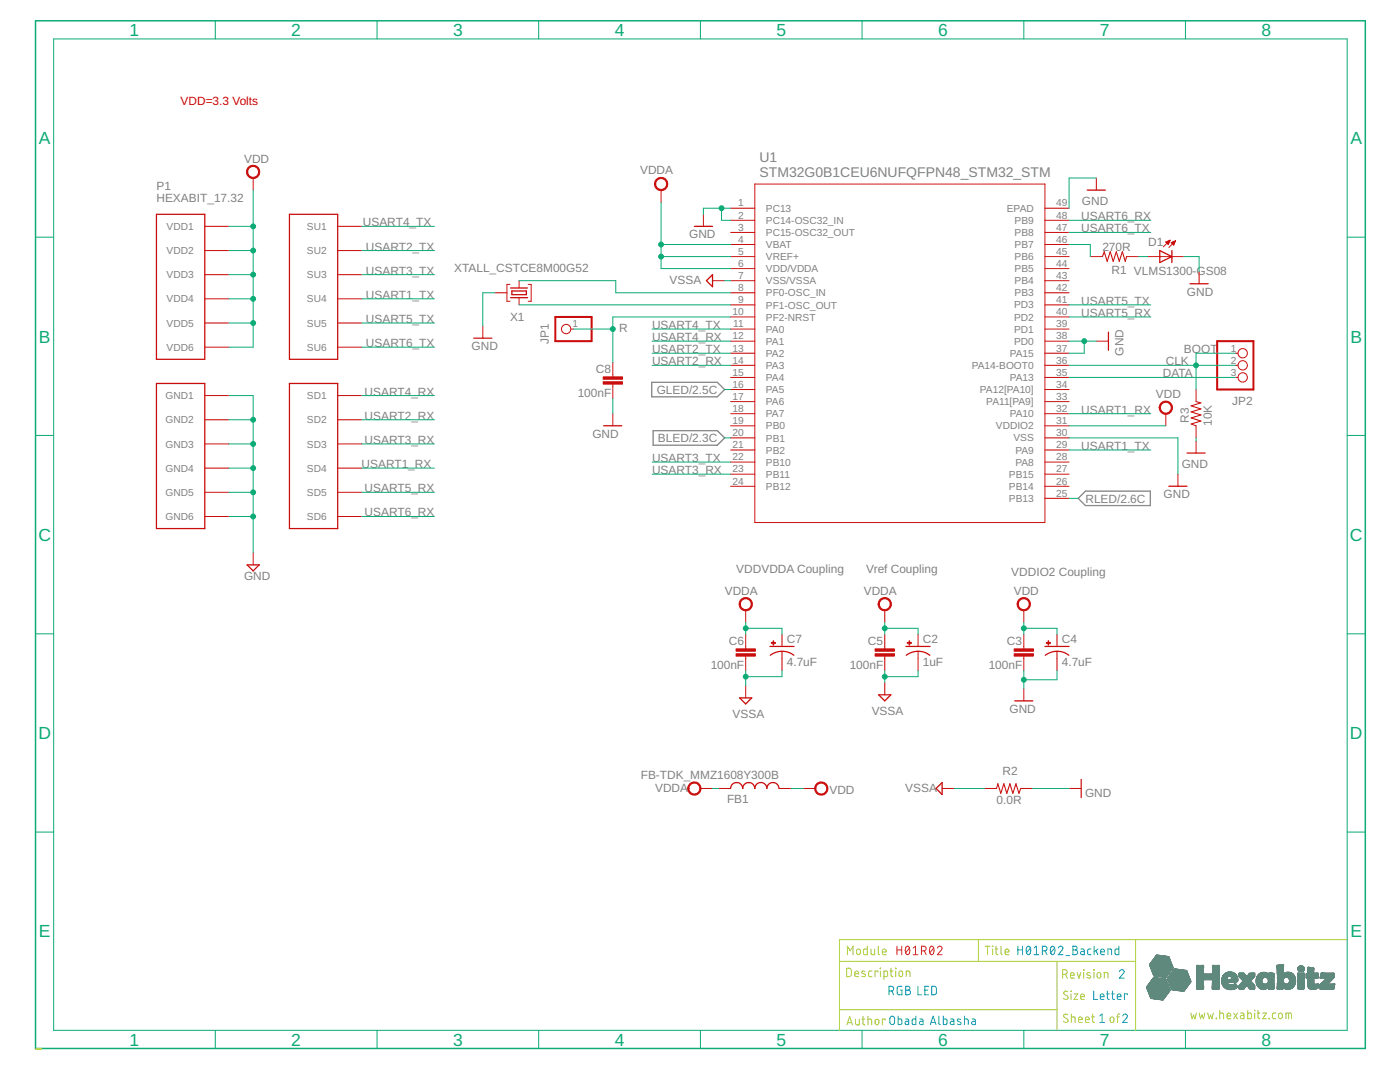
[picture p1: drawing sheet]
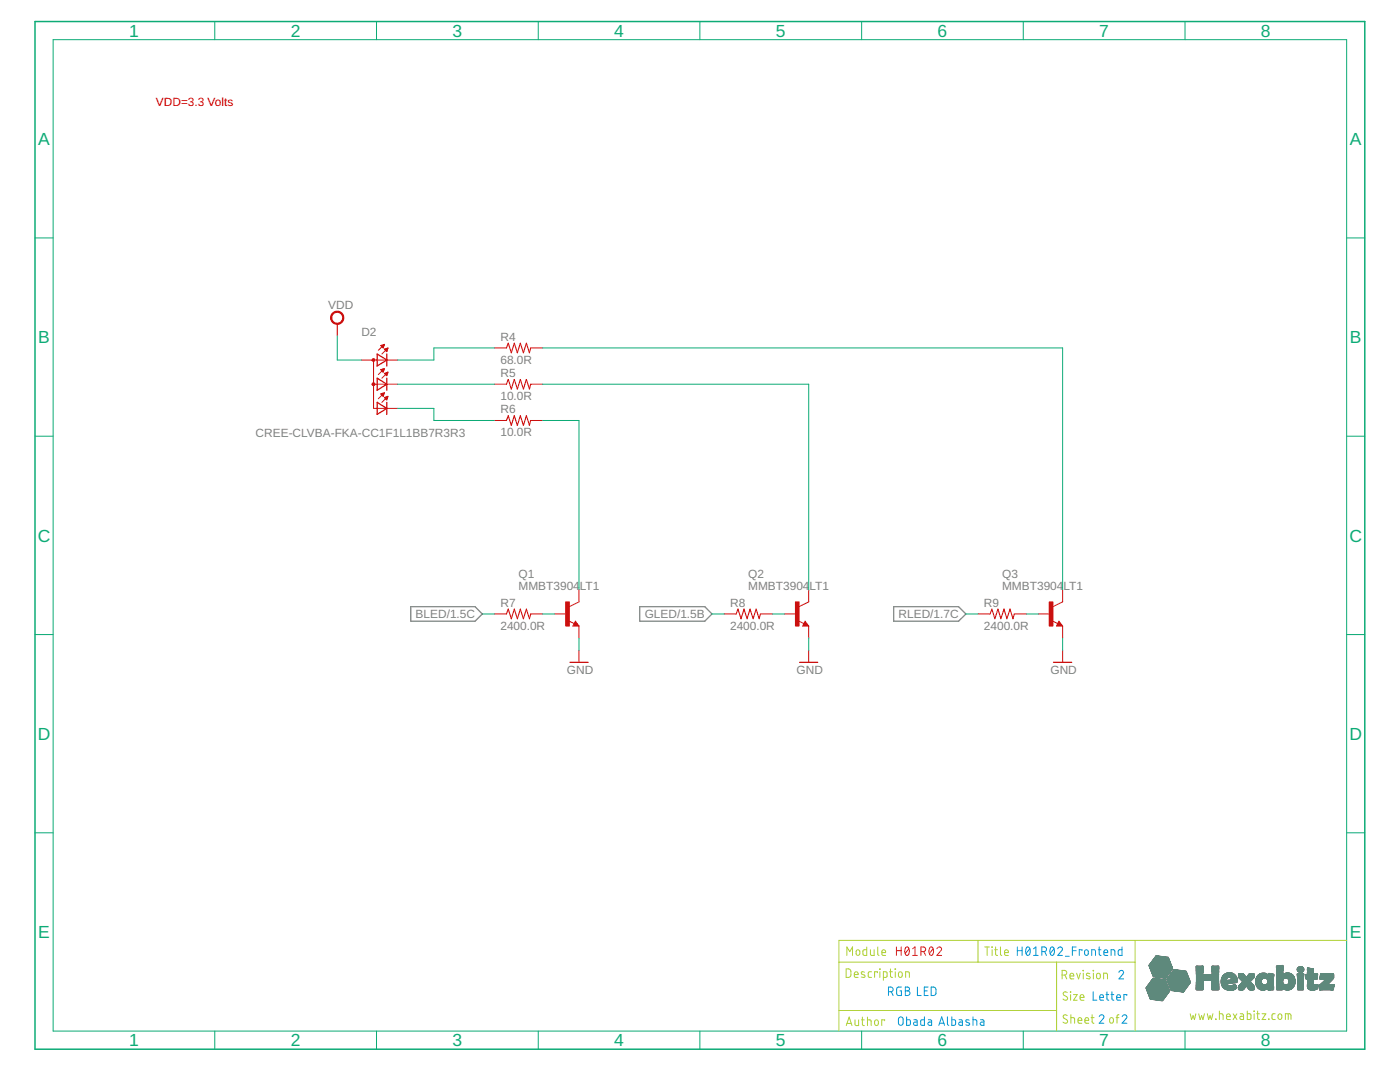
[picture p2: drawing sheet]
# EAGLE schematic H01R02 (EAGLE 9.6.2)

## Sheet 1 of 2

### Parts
C2  1uF  C-0805-POL  [C-0805-POL]
C3  100nF  C-0603  [C-0603]
C4  4.7uF  C-0805-POL  [C-0805-POL]
C5  100nF  C-0603  [C-0603]
C6  100nF  C-0603  [C-0603]
C7  4.7uF  C-0805-POL  [C-0805-POL]
C8  100nF  C-0603  [C-0603]
D1  VLMS1300-GS08  [VLMS1300-GS08]
FB1  FB-TDK_MMZ1608Y300B  [FB-TDK_MMZ1608Y300B]
JP1  R  PINHD-1X1  [1X01]
JP2  PINHD-1X3  [1X03]
P1  HEXABIT_17.32  [HEXABIT_17.32]
R1  270R  R-0603  [R-0603]
R2  0.0R  R-0603  [R-0603]
R3  10K  R-0603  [R-0603]
U1  STM32G0B1CEU6NUFQFPN48_STM32_STM  [UFQFPN48_STM32_STM]
X1  XTALL_CSTCE8M00G52  [XTALL_CSTCE8M00G52]

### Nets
BLED: U1.20(PB1) ; also sheet 2
CLK: JP2.1 JP2.2 R3.2 U1.36(PA14-BOOT0)
DATA: JP2.3 U1.35(PA13)
GLED: U1.16(PA5) ; also sheet 2
GND: C3.2 C4.2(-) C8.2 D1.C P1.PAD_PD7(GND1) P1.PAD_PD8(GND2) P1.PAD_PD9(GND3) P1.PAD_PD10(GND4) P1.PAD_PD11(GND5) P1.PAD_PD12(GND6) R2.1 R3.1 U1.1(PC13) U1.2(PC14-OSC32_IN) U1.30(VSS) U1.37(PA15) U1.38(PD0) U1.49(EPAD) X1.P$2 ; also sheet 2
N$3: D1.A R1.2
N$4: C8.1 JP1.1 U1.10(PF2-NRST)
N$5: U1.9(PF1-OSC_OUT) X1.P$1
N$6: U1.8(PF0-OSC_IN) X1.P$3
N$7: R1.1 U1.46(PB7)
RLED: U1.25(PB13) ; also sheet 2
USART1_RX: P1.PAD_PD4(SD4) U1.32(PA10)
USART1_TX: P1.PAD_PU4(SU4) U1.29(PA9)
USART2_RX: P1.PAD_PD2(SD2) U1.14(PA3)
USART2_TX: P1.PAD_PU2(SU2) U1.13(PA2)
USART3_RX: P1.PAD_PD3(SD3) U1.23(PB11)
USART3_TX: P1.PAD_PU3(SU3) U1.22(PB10)
USART4_RX: P1.PAD_PD1(SD1) U1.12(PA1)
USART4_TX: P1.PAD_PU1(SU1) U1.11(PA0)
USART5_RX: P1.PAD_PD5(SD5) U1.40(PD2)
USART5_TX: P1.PAD_PU5(SU5) U1.41(PD3)
USART6_RX: P1.PAD_PD6(SD6) U1.48(PB9)
USART6_TX: P1.PAD_PU6(SU6) U1.47(PB8)
VDD: C3.1 C4.1(+) FB1.2 P1.PAD_PU7(VDD1) P1.PAD_PU8(VDD2) P1.PAD_PU9(VDD3) P1.PAD_PU10(VDD4) P1.PAD_PU11(VDD5) P1.PAD_PU12(VDD6) U1.31(VDDIO2) ; also sheet 2
VDDA: C2.1(+) C5.1 C6.1 C7.1(+) FB1.1 U1.4(VBAT) U1.5(VREF+) U1.6(VDD/VDDA)
VSSA: C2.2(-) C5.2 C6.2 C7.2(-) R2.2 U1.7(VSS/VSSA)
Unconnected: U1.3(PC15-OSC32_OUT) U1.15(PA4) U1.17(PA6) U1.18(PA7) U1.19(PB0) U1.21(PB2) U1.24(PB12) U1.26(PB14) U1.27(PB15) U1.28(PA8) U1.33(PA11[PA9]) U1.34(PA12[PA10]) U1.39(PD1) U1.42(PB3) U1.43(PB4) U1.44(PB5) U1.45(PB6)

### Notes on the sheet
- VDD=3.3 Volts
- BOOT
- VDD\VDDA Coupling | Vref Coupling | VDDIO2 Coupling
- Module | H01R02 | Title | H01R02_Backend
- Description | Revision | 2
- RGB LED
- Size | Letter
- www.hexabitz.com
- Author | Obada Albasha | Sheet   of | 1 | 2
- C:/Users/Admin/Desktop/logodraft.bmp

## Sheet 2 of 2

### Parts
D2  CREE-CLVBA-FKA-CC1F1L1BB7R3R3  [PCB-1023943-1]
Q1  MMBT3904LT1  [MMBT3904LT1]
Q2  MMBT3904LT1  [MMBT3904LT1]
Q3  MMBT3904LT1  [MMBT3904LT1]
R4  68.0R  R-0603  [R-0603]
R5  10.0R  R-0603  [R-0603]
R6  10.0R  R-0603  [R-0603]
R7  2400.0R  R-0603  [R-0603]
R8  2400.0R  R-0603  [R-0603]
R9  2400.0R  R-0603  [R-0603]

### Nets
BLED: R7.1 ; also sheet 1
GLED: R8.1 ; also sheet 1
GND: Q1.2(E) Q2.2(E) Q3.2(E) ; also sheet 1
N$1: D2.P$1(CRED) R4.1
N$2: D2.P$4(CGREEN) R5.1
N$8: D2.P$3(CBLUE) R6.1
N$10: Q1.3(C) R6.2
N$11: Q2.3(C) R5.2
N$12: Q3.3(C) R4.2
N$13: Q1.1(B) R7.2
N$14: Q2.1(B) R8.2
N$15: Q3.1(B) R9.2
RLED: R9.1 ; also sheet 1
VDD: D2.P$2(A2) ; also sheet 1

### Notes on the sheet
- VDD=3.3 Volts
- Module | H01R02 | Title | H01R02_Frontend
- Description | Revision | 2
- RGB LED
- Size | Letter
- www.hexabitz.com
- Author | Obada Albasha | Sheet   of | 2 | 2

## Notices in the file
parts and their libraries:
HEXABITZ_ICs: COPYRIGHT: Copyright (C) 2022 Ultra Librarian. All rights reserved.
